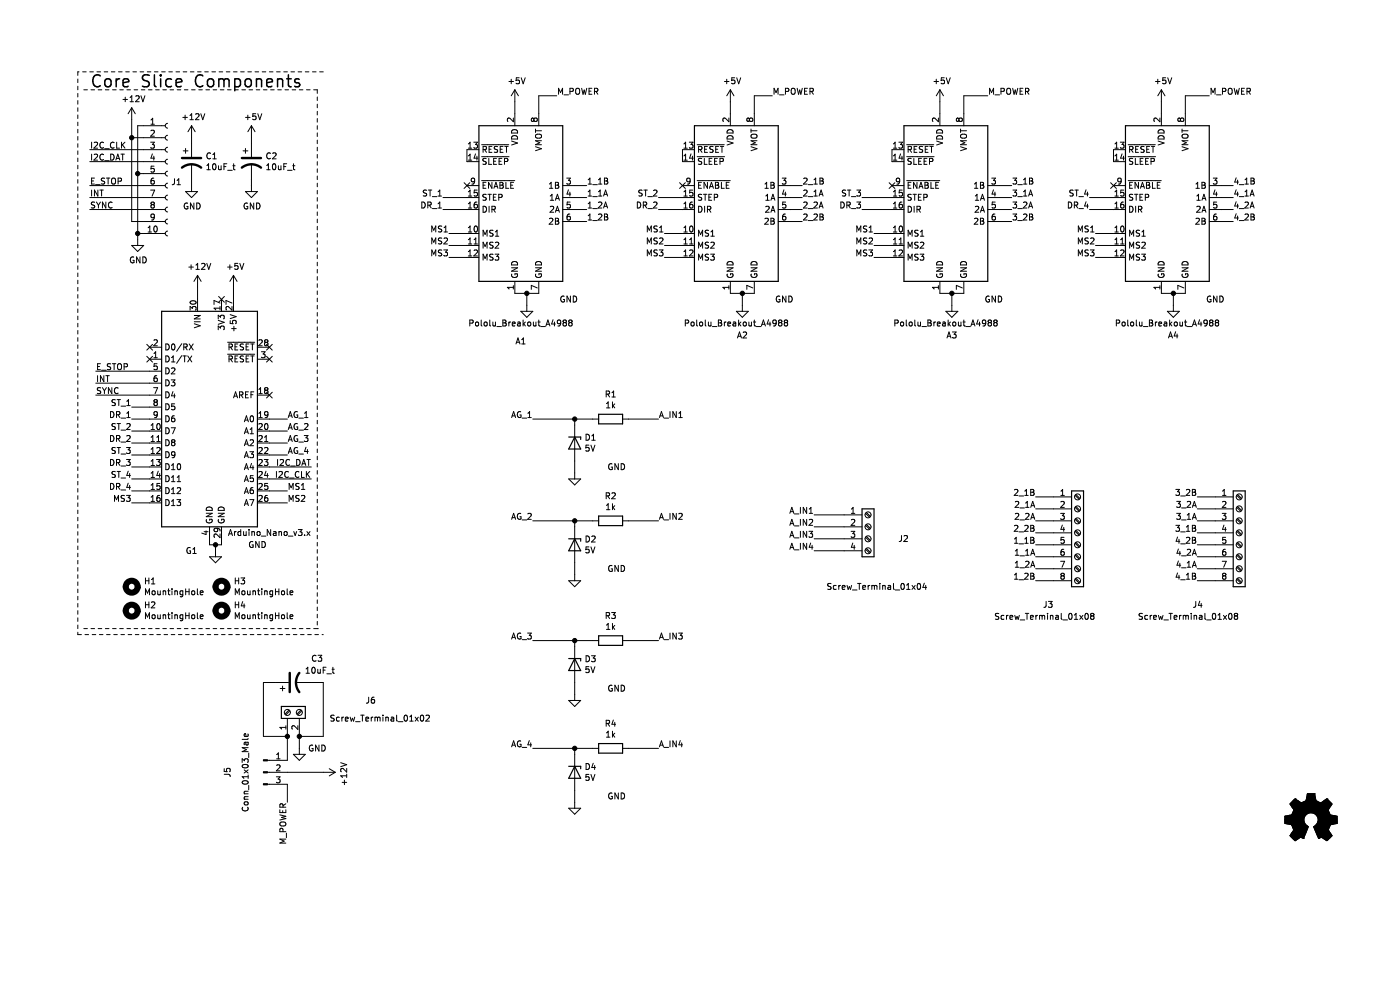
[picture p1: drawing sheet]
EESchema Schematic File Version 4
EELAYER 30 0
EELAYER END
$Descr A4 11693 8268
encoding utf-8
Sheet 1 1
Title ""
Date ""
Rev ""
Comp ""
Comment1 ""
Comment2 ""
Comment3 ""
Comment4 ""
$EndDescr
Wire Wire Line
	1750 4500 1750 4550
Wire Wire Line
	1750 4550 1800 4550
Wire Wire Line
	1850 4550 1850 4500
Wire Wire Line
	1800 4550 1800 4600
Connection ~ 1800 4550
Wire Wire Line
	1800 4550 1850 4550
$Comp
L power:+5V #PWR07
U 1 1
P 1950 2400
F 0 "#PWR07" H 1950 2250 50  0001 C CNN
F 1 "+5V" H 1965 2573 50  0000 C CNN
F 2 "" H 1950 2400 50  0001 C CNN
F 3 "" H 1950 2400 50  0001 C CNN
	1    1950 2400
	1    0    0    -1  
$EndComp
Wire Wire Line
	1950 2400 1950 2500
$Comp
L power:+12V #PWR05
U 1 1
P 1650 2400
F 0 "#PWR05" H 1650 2250 50  0001 C CNN
F 1 "+12V" H 1665 2573 50  0000 C CNN
F 2 "" H 1650 2400 50  0001 C CNN
F 3 "" H 1650 2400 50  0001 C CNN
	1    1650 2400
	1    0    0    -1  
$EndComp
NoConn ~ 1250 2900
NoConn ~ 1250 3000
Text Label 800  3200 0    50   ~ 0
INT
Text Label 2600 4000 2    50   ~ 0
I2C_CLK
Text Label 2600 3900 2    50   ~ 0
I2C_DAT
Wire Wire Line
	2600 3900 2250 3900
Wire Wire Line
	2250 4000 2600 4000
NoConn ~ 1850 2500
NoConn ~ 2250 2900
NoConn ~ 2250 3000
NoConn ~ 2250 3300
Text Label 800  3100 0    50   ~ 0
E_STOP
Wire Wire Line
	800  3200 1250 3200
Wire Wire Line
	1250 3100 800  3100
$Comp
L BREAD_Slice-rescue:10uF_t-OCI_UPL_2_Capacitors C1
U 1 1
P 1600 1350
F 0 "C1" H 1715 1396 50  0000 L CNN
F 1 "10uF_t" H 1715 1305 50  0000 L CNN
F 2 "OCI_UPL_FOOTPRINTS:C_2312" H 1600 1100 30  0001 C CNN
F 3 "https://www.digikey.com/short/qcd8n7" H 1600 1550 30  0001 C CNN
F 4 "T491C106K025AT" H 1600 1600 30  0001 C CNN "Part #"
F 5 "2.021" H 1600 1150 30  0001 C CNN "UPL #"
	1    1600 1350
	1    0    0    -1  
$EndComp
$Comp
L power:GND #PWR04
U 1 1
P 1600 1550
F 0 "#PWR04" H 1600 1300 50  0001 C CNN
F 1 "GND" H 1605 1377 50  0000 C CNN
F 2 "" H 1600 1550 50  0001 C CNN
F 3 "" H 1600 1550 50  0001 C CNN
	1    1600 1550
	1    0    0    -1  
$EndComp
Wire Wire Line
	1600 1200 1600 1150
Wire Wire Line
	1600 1550 1600 1500
$Comp
L Mechanical:MountingHole H1
U 1 1
P 1100 4900
F 0 "H1" H 1200 4946 50  0000 L CNN
F 1 "MountingHole" H 1200 4855 50  0000 L CNN
F 2 "MountingHole:MountingHole_3.2mm_M3_DIN965_Pad" H 1100 4900 50  0001 C CNN
F 3 "~" H 1100 4900 50  0001 C CNN
	1    1100 4900
	1    0    0    -1  
$EndComp
$Comp
L Mechanical:MountingHole H3
U 1 1
P 1850 4900
F 0 "H3" H 1950 4946 50  0000 L CNN
F 1 "MountingHole" H 1950 4855 50  0000 L CNN
F 2 "MountingHole:MountingHole_3.2mm_M3_DIN965_Pad" H 1850 4900 50  0001 C CNN
F 3 "~" H 1850 4900 50  0001 C CNN
	1    1850 4900
	1    0    0    -1  
$EndComp
$Comp
L Mechanical:MountingHole H2
U 1 1
P 1100 5100
F 0 "H2" H 1200 5146 50  0000 L CNN
F 1 "MountingHole" H 1200 5055 50  0000 L CNN
F 2 "MountingHole:MountingHole_3.2mm_M3_DIN965_Pad" H 1100 5100 50  0001 C CNN
F 3 "~" H 1100 5100 50  0001 C CNN
	1    1100 5100
	1    0    0    -1  
$EndComp
$Comp
L Mechanical:MountingHole H4
U 1 1
P 1850 5100
F 0 "H4" H 1950 5146 50  0000 L CNN
F 1 "MountingHole" H 1950 5055 50  0000 L CNN
F 2 "MountingHole:MountingHole_3.2mm_M3_DIN965_Pad" H 1850 5100 50  0001 C CNN
F 3 "~" H 1850 5100 50  0001 C CNN
	1    1850 5100
	1    0    0    -1  
$EndComp
$Comp
L Connector:Conn_01x10_Female J1
U 1 1
P 1400 1450
F 0 "J1" H 1428 1380 50  0000 L CNN
F 1 "Conn_01x10_Female" H 1428 1335 50  0001 L CNN
F 2 "Connector_PinSocket_2.54mm:PinSocket_1x10_P2.54mm_Horizontal" H 1400 1450 50  0001 C CNN
F 3 "~" H 1400 1450 50  0001 C CNN
	1    1400 1450
	1    0    0    -1  
$EndComp
$Comp
L power:+12V #PWR01
U 1 1
P 1100 1000
F 0 "#PWR01" H 1100 850 50  0001 C CNN
F 1 "+12V" H 1115 1173 50  0000 C CNN
F 2 "" H 1100 1000 50  0001 C CNN
F 3 "" H 1100 1000 50  0001 C CNN
	1    1100 1000
	1    0    0    -1  
$EndComp
$Comp
L power:GND #PWR02
U 1 1
P 1150 2000
F 0 "#PWR02" H 1150 1750 50  0001 C CNN
F 1 "GND" H 1155 1827 50  0000 C CNN
F 2 "" H 1150 2000 50  0001 C CNN
F 3 "" H 1150 2000 50  0001 C CNN
	1    1150 2000
	1    0    0    -1  
$EndComp
Wire Wire Line
	1150 2000 1150 1950
Wire Wire Line
	1150 1050 1200 1050
Wire Wire Line
	1200 1950 1150 1950
Connection ~ 1150 1950
Wire Wire Line
	1100 1000 1100 1150
Wire Wire Line
	1100 1150 1200 1150
Wire Wire Line
	1200 1850 1100 1850
Wire Wire Line
	1100 1850 1100 1150
Connection ~ 1100 1150
Wire Wire Line
	1200 1450 1150 1450
Connection ~ 1150 1450
Wire Wire Line
	1150 1450 1150 1050
Text Label 750  1250 0    50   ~ 0
I2C_CLK
Text Label 750  1350 0    50   ~ 0
I2C_DAT
Text Label 750  1550 0    50   ~ 0
E_STOP
Text Label 750  1650 0    50   ~ 0
INT
Text Label 750  1750 0    50   ~ 0
SYNC
Wire Wire Line
	1200 1250 750  1250
Wire Wire Line
	750  1350 1200 1350
Wire Wire Line
	1150 1950 1150 1450
Wire Wire Line
	1200 1550 750  1550
Wire Wire Line
	750  1650 1200 1650
Wire Wire Line
	750  1750 1200 1750
$Comp
L power:+12V #PWR03
U 1 1
P 1600 1150
F 0 "#PWR03" H 1600 1000 50  0001 C CNN
F 1 "+12V" H 1615 1323 50  0000 C CNN
F 2 "" H 1600 1150 50  0001 C CNN
F 3 "" H 1600 1150 50  0001 C CNN
	1    1600 1150
	1    0    0    -1  
$EndComp
Wire Wire Line
	1650 2400 1650 2500
$Comp
L BREAD_Slice-rescue:10uF_t-OCI_UPL_2_Capacitors C2
U 1 1
P 2100 1350
F 0 "C2" H 2215 1396 50  0000 L CNN
F 1 "10uF_t" H 2215 1305 50  0000 L CNN
F 2 "OCI_UPL_FOOTPRINTS:C_2312" H 2100 1100 30  0001 C CNN
F 3 "https://www.digikey.com/short/qcd8n7" H 2100 1550 30  0001 C CNN
F 4 "T491C106K025AT" H 2100 1600 30  0001 C CNN "Part #"
F 5 "2.021" H 2100 1150 30  0001 C CNN "UPL #"
	1    2100 1350
	1    0    0    -1  
$EndComp
$Comp
L power:GND #PWR09
U 1 1
P 2100 1550
F 0 "#PWR09" H 2100 1300 50  0001 C CNN
F 1 "GND" H 2105 1377 50  0000 C CNN
F 2 "" H 2100 1550 50  0001 C CNN
F 3 "" H 2100 1550 50  0001 C CNN
	1    2100 1550
	1    0    0    -1  
$EndComp
Wire Wire Line
	2100 1200 2100 1150
Wire Wire Line
	2100 1550 2100 1500
$Comp
L power:+5V #PWR08
U 1 1
P 2100 1150
F 0 "#PWR08" H 2100 1000 50  0001 C CNN
F 1 "+5V" H 2115 1323 50  0000 C CNN
F 2 "" H 2100 1150 50  0001 C CNN
F 3 "" H 2100 1150 50  0001 C CNN
	1    2100 1150
	1    0    0    -1  
$EndComp
Wire Notes Line
	700  5250 2650 5250
Wire Notes Line
	2650 750  700  750 
Wire Notes Line
	650  5300 2700 5300
Wire Notes Line
	2700 600  650  600 
Wire Notes Line
	650  600  650  5300
Text Notes 750  750  0    100  ~ 0
Core Slice Components
$Comp
L Graphic:Logo_Open_Hardware_Small Logo1
U 1 1
P 10950 6850
F 0 "Logo1" H 10950 7125 50  0001 C CNN
F 1 "Logo_Open_Hardware_Small" H 10950 6625 50  0001 C CNN
F 2 "Symbol:OSHW-Symbol_6.7x6mm_SilkScreen" H 10950 6850 50  0001 C CNN
F 3 "~" H 10950 6850 50  0001 C CNN
	1    10950 6850
	1    0    0    -1  
$EndComp
$Comp
L Driver_Motor:Pololu_Breakout_A4988 A2
U 1 1
P 6100 1650
F 0 "A2" H 6200 500 50  0000 C CNN
F 1 "Pololu_Breakout_A4988" H 6150 600 50  0000 C CNN
F 2 "Module:Pololu_Breakout-16_15.2x20.3mm" H 6375 900 50  0001 L CNN
F 3 "https://www.pololu.com/product/2980/pictures" H 6200 1350 50  0001 C CNN
	1    6100 1650
	1    0    0    -1  
$EndComp
$Comp
L Driver_Motor:Pololu_Breakout_A4988 A3
U 1 1
P 7850 1650
F 0 "A3" H 7950 500 50  0000 C CNN
F 1 "Pololu_Breakout_A4988" H 7900 600 50  0000 C CNN
F 2 "Module:Pololu_Breakout-16_15.2x20.3mm" H 8125 900 50  0001 L CNN
F 3 "https://www.pololu.com/product/2980/pictures" H 7950 1350 50  0001 C CNN
	1    7850 1650
	1    0    0    -1  
$EndComp
$Comp
L Driver_Motor:Pololu_Breakout_A4988 A4
U 1 1
P 9700 1650
F 0 "A4" H 9800 500 50  0000 C CNN
F 1 "Pololu_Breakout_A4988" H 9750 600 50  0000 C CNN
F 2 "Module:Pololu_Breakout-16_15.2x20.3mm" H 9975 900 50  0001 L CNN
F 3 "https://www.pololu.com/product/2980/pictures" H 9800 1350 50  0001 C CNN
	1    9700 1650
	1    0    0    -1  
$EndComp
Text Label 3700 1650 2    50   ~ 0
ST_1
Text Label 3700 1750 2    50   ~ 0
DR_1
Text Label 5500 1650 2    50   ~ 0
ST_2
Text Label 5500 1750 2    50   ~ 0
DR_2
Text Label 7200 1650 2    50   ~ 0
ST_3
Text Label 7200 1750 2    50   ~ 0
DR_3
Text Label 9100 1650 2    50   ~ 0
ST_4
Text Label 9100 1750 2    50   ~ 0
DR_4
Wire Wire Line
	3900 1650 3700 1650
Wire Wire Line
	3900 1750 3700 1750
Wire Wire Line
	5700 1650 5500 1650
Wire Wire Line
	5700 1750 5500 1750
Wire Wire Line
	7450 1650 7200 1650
Wire Wire Line
	7450 1750 7200 1750
Wire Wire Line
	9300 1650 9100 1650
Wire Wire Line
	9300 1750 9100 1750
Wire Wire Line
	3900 1350 3900 1250
Wire Wire Line
	5700 1350 5700 1250
Wire Wire Line
	7450 1350 7450 1250
Wire Wire Line
	9300 1350 9300 1250
$Comp
L power:GND #PWR0101
U 1 1
P 4400 2550
F 0 "#PWR0101" H 4400 2300 50  0001 C CNN
F 1 "GND" H 4750 2600 50  0000 C CNN
F 2 "" H 4400 2550 50  0001 C CNN
F 3 "" H 4400 2550 50  0001 C CNN
	1    4400 2550
	1    0    0    -1  
$EndComp
$Comp
L power:GND #PWR0102
U 1 1
P 6200 2550
F 0 "#PWR0102" H 6200 2300 50  0001 C CNN
F 1 "GND" H 6550 2600 50  0000 C CNN
F 2 "" H 6200 2550 50  0001 C CNN
F 3 "" H 6200 2550 50  0001 C CNN
	1    6200 2550
	1    0    0    -1  
$EndComp
$Comp
L power:GND #PWR0103
U 1 1
P 7950 2550
F 0 "#PWR0103" H 7950 2300 50  0001 C CNN
F 1 "GND" H 8300 2600 50  0000 C CNN
F 2 "" H 7950 2550 50  0001 C CNN
F 3 "" H 7950 2550 50  0001 C CNN
	1    7950 2550
	1    0    0    -1  
$EndComp
$Comp
L power:GND #PWR0104
U 1 1
P 9800 2550
F 0 "#PWR0104" H 9800 2300 50  0001 C CNN
F 1 "GND" H 10150 2600 50  0000 C CNN
F 2 "" H 9800 2550 50  0001 C CNN
F 3 "" H 9800 2550 50  0001 C CNN
	1    9800 2550
	1    0    0    -1  
$EndComp
Wire Wire Line
	4300 2450 4400 2450
Wire Wire Line
	4400 2450 4400 2550
Wire Wire Line
	4500 2450 4400 2450
Connection ~ 4400 2450
Wire Wire Line
	6100 2450 6200 2450
Wire Wire Line
	6200 2450 6200 2550
Wire Wire Line
	6300 2450 6200 2450
Connection ~ 6200 2450
Wire Wire Line
	7850 2450 7950 2450
Wire Wire Line
	7950 2450 7950 2550
Wire Wire Line
	8050 2450 7950 2450
Connection ~ 7950 2450
Wire Wire Line
	9700 2450 9800 2450
Wire Wire Line
	9800 2450 9800 2550
Wire Wire Line
	9900 2450 9800 2450
Connection ~ 9800 2450
$Comp
L power:+5V #PWR0105
U 1 1
P 4300 850
F 0 "#PWR0105" H 4300 700 50  0001 C CNN
F 1 "+5V" H 4315 1023 50  0000 C CNN
F 2 "" H 4300 850 50  0001 C CNN
F 3 "" H 4300 850 50  0001 C CNN
	1    4300 850 
	1    0    0    -1  
$EndComp
$Comp
L power:+5V #PWR0106
U 1 1
P 6100 850
F 0 "#PWR0106" H 6100 700 50  0001 C CNN
F 1 "+5V" H 6115 1023 50  0000 C CNN
F 2 "" H 6100 850 50  0001 C CNN
F 3 "" H 6100 850 50  0001 C CNN
	1    6100 850 
	1    0    0    -1  
$EndComp
$Comp
L power:+5V #PWR0107
U 1 1
P 7850 850
F 0 "#PWR0107" H 7850 700 50  0001 C CNN
F 1 "+5V" H 7865 1023 50  0000 C CNN
F 2 "" H 7850 850 50  0001 C CNN
F 3 "" H 7850 850 50  0001 C CNN
	1    7850 850 
	1    0    0    -1  
$EndComp
$Comp
L power:+5V #PWR0108
U 1 1
P 9700 850
F 0 "#PWR0108" H 9700 700 50  0001 C CNN
F 1 "+5V" H 9715 1023 50  0000 C CNN
F 2 "" H 9700 850 50  0001 C CNN
F 3 "" H 9700 850 50  0001 C CNN
	1    9700 850 
	1    0    0    -1  
$EndComp
Wire Wire Line
	4300 950  4300 850 
Wire Wire Line
	6100 950  6100 850 
Wire Wire Line
	7850 950  7850 850 
Wire Wire Line
	9700 950  9700 850 
$Comp
L MCU_Module:Arduino_Nano_v3.x G1
U 1 1
P 1750 3500
F 0 "G1" H 1600 2400 50  0000 C CNN
F 1 "Arduino_Nano_v3.x" H 2250 2550 50  0000 C CNN
F 2 "Module:Arduino_Nano" H 1750 3500 50  0001 C CIN
F 3 "http://www.mouser.com/pdfdocs/Gravitech_Arduino_Nano3_0.pdf" H 1750 3500 50  0001 C CNN
	1    1750 3500
	1    0    0    -1  
$EndComp
Text Label 2400 3500 0    50   ~ 0
AG_1
Text Label 2400 3600 0    50   ~ 0
AG_2
Text Label 2400 3700 0    50   ~ 0
AG_3
Text Label 2400 3800 0    50   ~ 0
AG_4
Wire Wire Line
	2250 3500 2400 3500
Wire Wire Line
	2250 3600 2400 3600
Wire Wire Line
	2250 3700 2400 3700
Wire Wire Line
	2250 3800 2400 3800
Text Label 1100 4000 2    50   ~ 0
ST_4
Text Label 1100 4100 2    50   ~ 0
DR_4
Text Label 1100 3900 2    50   ~ 0
DR_3
Text Label 1100 3800 2    50   ~ 0
ST_3
Text Label 1100 3700 2    50   ~ 0
DR_2
Text Label 1100 3600 2    50   ~ 0
ST_2
Text Label 1100 3500 2    50   ~ 0
DR_1
Text Label 1100 3400 2    50   ~ 0
ST_1
Wire Notes Line
	2650 750  2650 5250
Text Label 800  3300 0    50   ~ 0
SYNC
Wire Wire Line
	800  3300 1250 3300
$Comp
L Driver_Motor:Pololu_Breakout_A4988 A1
U 1 1
P 4300 1650
F 0 "A1" H 4350 450 50  0000 C CNN
F 1 "Pololu_Breakout_A4988" H 4350 600 50  0000 C CNN
F 2 "Module:Pololu_Breakout-16_15.2x20.3mm" H 4575 900 50  0001 L CNN
F 3 "https://www.pololu.com/product/2980/pictures" H 4400 1350 50  0001 C CNN
	1    4300 1650
	1    0    0    -1  
$EndComp
NoConn ~ 5700 1550
NoConn ~ 3900 1550
NoConn ~ 7450 1550
NoConn ~ 9300 1550
Wire Wire Line
	1250 3400 1100 3400
Wire Wire Line
	1250 3500 1100 3500
Wire Wire Line
	1250 3600 1100 3600
Wire Wire Line
	1250 3700 1100 3700
Wire Wire Line
	1250 3800 1100 3800
Wire Wire Line
	1250 3900 1100 3900
Wire Wire Line
	1250 4000 1100 4000
Wire Wire Line
	1250 4100 1100 4100
Text Label 2400 4100 0    50   ~ 0
MS1
Text Label 2400 4200 0    50   ~ 0
MS2
Text Label 1100 4200 2    50   ~ 0
MS3
Wire Wire Line
	2250 4100 2400 4100
Wire Wire Line
	2250 4200 2400 4200
Wire Wire Line
	1250 4200 1100 4200
Text Label 3750 1950 2    50   ~ 0
MS1
Text Label 3750 2050 2    50   ~ 0
MS2
Text Label 3750 2150 2    50   ~ 0
MS3
Wire Wire Line
	3750 1950 3900 1950
Wire Wire Line
	3750 2050 3900 2050
Wire Wire Line
	3750 2150 3900 2150
Text Label 5550 1950 2    50   ~ 0
MS1
Text Label 5550 2050 2    50   ~ 0
MS2
Text Label 5550 2150 2    50   ~ 0
MS3
Wire Wire Line
	5550 1950 5700 1950
Wire Wire Line
	5550 2050 5700 2050
Wire Wire Line
	5550 2150 5700 2150
Text Label 7300 1950 2    50   ~ 0
MS1
Text Label 7300 2050 2    50   ~ 0
MS2
Text Label 7300 2150 2    50   ~ 0
MS3
Wire Wire Line
	7300 1950 7450 1950
Wire Wire Line
	7300 2050 7450 2050
Wire Wire Line
	7300 2150 7450 2150
$Comp
L Connector:Screw_Terminal_01x08 J4
U 1 1
P 10350 4450
F 0 "J4" H 10050 3850 50  0000 R CNN
F 1 "Screw_Terminal_01x08" H 10350 3750 50  0000 R CNN
F 2 "TerminalBlock_TE-Connectivity:TerminalBlock_TE_282834-8_1x08_P2.54mm_Horizontal" H 10350 4450 50  0001 C CNN
F 3 "~" H 10350 4450 50  0001 C CNN
	1    10350 4450
	1    0    0    -1  
$EndComp
$Comp
L Connector:Screw_Terminal_01x08 J3
U 1 1
P 9000 4450
F 0 "J3" H 8800 3850 50  0000 R CNN
F 1 "Screw_Terminal_01x08" H 9150 3750 50  0000 R CNN
F 2 "TerminalBlock_TE-Connectivity:TerminalBlock_TE_282834-8_1x08_P2.54mm_Horizontal" H 9000 4450 50  0001 C CNN
F 3 "~" H 9000 4450 50  0001 C CNN
	1    9000 4450
	1    0    0    -1  
$EndComp
Text Label 4900 1550 0    50   ~ 0
1_1B
Text Label 4900 1650 0    50   ~ 0
1_1A
Text Label 4900 1750 0    50   ~ 0
1_2A
Text Label 4900 1850 0    50   ~ 0
1_2B
Text Label 6700 1550 0    50   ~ 0
2_1B
Text Label 6700 1650 0    50   ~ 0
2_1A
Text Label 6700 1750 0    50   ~ 0
2_2A
Text Label 6700 1850 0    50   ~ 0
2_2B
Text Label 8450 1550 0    50   ~ 0
3_1B
Text Label 8450 1650 0    50   ~ 0
3_1A
Text Label 8450 1750 0    50   ~ 0
3_2A
Text Label 8450 1850 0    50   ~ 0
3_2B
Text Label 10300 1550 0    50   ~ 0
4_1B
Text Label 10300 1650 0    50   ~ 0
4_1A
Text Label 10300 1750 0    50   ~ 0
4_2A
Text Label 10300 1850 0    50   ~ 0
4_2B
Text Label 8650 4550 2    50   ~ 0
1_1B
Text Label 8650 4650 2    50   ~ 0
1_1A
Text Label 8650 4750 2    50   ~ 0
1_2A
Text Label 8650 4850 2    50   ~ 0
1_2B
Text Label 8650 4150 2    50   ~ 0
2_1B
Text Label 8650 4250 2    50   ~ 0
2_1A
Text Label 8650 4350 2    50   ~ 0
2_2A
Text Label 8650 4450 2    50   ~ 0
2_2B
Text Label 10000 4450 2    50   ~ 0
3_1B
Text Label 10000 4350 2    50   ~ 0
3_1A
Text Label 10000 4250 2    50   ~ 0
3_2A
Text Label 10000 4150 2    50   ~ 0
3_2B
Text Label 10000 4850 2    50   ~ 0
4_1B
Text Label 10000 4750 2    50   ~ 0
4_1A
Text Label 10000 4650 2    50   ~ 0
4_2A
Text Label 10000 4550 2    50   ~ 0
4_2B
Wire Wire Line
	10000 4450 10150 4450
Wire Wire Line
	10000 4350 10150 4350
Wire Wire Line
	10000 4250 10150 4250
Wire Wire Line
	10000 4150 10150 4150
Wire Wire Line
	10000 4850 10150 4850
Wire Wire Line
	10000 4750 10150 4750
Wire Wire Line
	10000 4650 10150 4650
Wire Wire Line
	10000 4550 10150 4550
$Comp
L Connector:Screw_Terminal_01x04 J2
U 1 1
P 7250 4400
F 0 "J2" H 7500 4300 50  0000 L CNN
F 1 "Screw_Terminal_01x04" H 6900 3900 50  0000 L CNN
F 2 "TerminalBlock_TE-Connectivity:TerminalBlock_TE_282834-4_1x04_P2.54mm_Horizontal" H 7250 4400 50  0001 C CNN
F 3 "~" H 7250 4400 50  0001 C CNN
	1    7250 4400
	1    0    0    -1  
$EndComp
$Comp
L Device:R R1
U 1 1
P 5100 3500
F 0 "R1" V 4893 3500 50  0000 C CNN
F 1 "1k" V 4984 3500 50  0000 C CNN
F 2 "Resistor_SMD:R_1206_3216Metric_Pad1.30x1.75mm_HandSolder" V 5030 3500 50  0001 C CNN
F 3 "~" H 5100 3500 50  0001 C CNN
	1    5100 3500
	0    1    1    0   
$EndComp
$Comp
L Device:D_Zener D1
U 1 1
P 4800 3700
F 0 "D1" V 4754 3780 50  0000 L CNN
F 1 "5V" V 4845 3780 50  0000 L CNN
F 2 "Diode_SMD:D_1206_3216Metric_Pad1.42x1.75mm_HandSolder" H 4800 3700 50  0001 C CNN
F 3 "~" H 4800 3700 50  0001 C CNN
	1    4800 3700
	0    1    1    0   
$EndComp
$Comp
L power:GND #PWR0113
U 1 1
P 4800 3950
F 0 "#PWR0113" H 4800 3700 50  0001 C CNN
F 1 "GND" H 5150 4000 50  0000 C CNN
F 2 "" H 4800 3950 50  0001 C CNN
F 3 "" H 4800 3950 50  0001 C CNN
	1    4800 3950
	1    0    0    -1  
$EndComp
Wire Wire Line
	4800 3500 4950 3500
Text Label 5500 3500 0    50   ~ 0
A_IN1
Wire Wire Line
	5500 3500 5250 3500
Text Label 4450 3500 2    50   ~ 0
AG_1
Wire Wire Line
	4450 3500 4800 3500
Connection ~ 4800 3500
Wire Wire Line
	4800 3550 4800 3500
Wire Wire Line
	4800 3950 4800 3850
$Comp
L Device:R R2
U 1 1
P 5100 4350
F 0 "R2" V 4893 4350 50  0000 C CNN
F 1 "1k" V 4984 4350 50  0000 C CNN
F 2 "Resistor_SMD:R_1206_3216Metric_Pad1.30x1.75mm_HandSolder" V 5030 4350 50  0001 C CNN
F 3 "~" H 5100 4350 50  0001 C CNN
	1    5100 4350
	0    1    1    0   
$EndComp
$Comp
L Device:D_Zener D2
U 1 1
P 4800 4550
F 0 "D2" V 4754 4630 50  0000 L CNN
F 1 "5V" V 4845 4630 50  0000 L CNN
F 2 "Diode_SMD:D_1206_3216Metric_Pad1.42x1.75mm_HandSolder" H 4800 4550 50  0001 C CNN
F 3 "~" H 4800 4550 50  0001 C CNN
	1    4800 4550
	0    1    1    0   
$EndComp
$Comp
L power:GND #PWR0114
U 1 1
P 4800 4800
F 0 "#PWR0114" H 4800 4550 50  0001 C CNN
F 1 "GND" H 5150 4850 50  0000 C CNN
F 2 "" H 4800 4800 50  0001 C CNN
F 3 "" H 4800 4800 50  0001 C CNN
	1    4800 4800
	1    0    0    -1  
$EndComp
Wire Wire Line
	4800 4350 4950 4350
Text Label 5500 4350 0    50   ~ 0
A_IN2
Wire Wire Line
	5500 4350 5250 4350
Text Label 4450 4350 2    50   ~ 0
AG_2
Wire Wire Line
	4450 4350 4800 4350
Connection ~ 4800 4350
Wire Wire Line
	4800 4400 4800 4350
Wire Wire Line
	4800 4800 4800 4700
$Comp
L Device:R R3
U 1 1
P 5100 5350
F 0 "R3" V 4893 5350 50  0000 C CNN
F 1 "1k" V 4984 5350 50  0000 C CNN
F 2 "Resistor_SMD:R_1206_3216Metric_Pad1.30x1.75mm_HandSolder" V 5030 5350 50  0001 C CNN
F 3 "~" H 5100 5350 50  0001 C CNN
	1    5100 5350
	0    1    1    0   
$EndComp
$Comp
L Device:D_Zener D3
U 1 1
P 4800 5550
F 0 "D3" V 4754 5630 50  0000 L CNN
F 1 "5V" V 4845 5630 50  0000 L CNN
F 2 "Diode_SMD:D_1206_3216Metric_Pad1.42x1.75mm_HandSolder" H 4800 5550 50  0001 C CNN
F 3 "~" H 4800 5550 50  0001 C CNN
	1    4800 5550
	0    1    1    0   
$EndComp
$Comp
L power:GND #PWR0115
U 1 1
P 4800 5800
F 0 "#PWR0115" H 4800 5550 50  0001 C CNN
F 1 "GND" H 5150 5850 50  0000 C CNN
F 2 "" H 4800 5800 50  0001 C CNN
F 3 "" H 4800 5800 50  0001 C CNN
	1    4800 5800
	1    0    0    -1  
$EndComp
Wire Wire Line
	4800 5350 4950 5350
Text Label 5500 5350 0    50   ~ 0
A_IN3
Wire Wire Line
	5500 5350 5250 5350
Text Label 4450 5350 2    50   ~ 0
AG_3
Wire Wire Line
	4450 5350 4800 5350
Connection ~ 4800 5350
Wire Wire Line
	4800 5400 4800 5350
Wire Wire Line
	4800 5800 4800 5700
$Comp
L Device:R R4
U 1 1
P 5100 6250
F 0 "R4" V 4893 6250 50  0000 C CNN
F 1 "1k" V 4984 6250 50  0000 C CNN
F 2 "Resistor_SMD:R_1206_3216Metric_Pad1.30x1.75mm_HandSolder" V 5030 6250 50  0001 C CNN
F 3 "~" H 5100 6250 50  0001 C CNN
	1    5100 6250
	0    1    1    0   
$EndComp
$Comp
L Device:D_Zener D4
U 1 1
P 4800 6450
F 0 "D4" V 4754 6530 50  0000 L CNN
F 1 "5V" V 4845 6530 50  0000 L CNN
F 2 "Diode_SMD:D_1206_3216Metric_Pad1.42x1.75mm_HandSolder" H 4800 6450 50  0001 C CNN
F 3 "~" H 4800 6450 50  0001 C CNN
	1    4800 6450
	0    1    1    0   
$EndComp
$Comp
L power:GND #PWR0116
U 1 1
P 4800 6700
F 0 "#PWR0116" H 4800 6450 50  0001 C CNN
F 1 "GND" H 5150 6750 50  0000 C CNN
F 2 "" H 4800 6700 50  0001 C CNN
F 3 "" H 4800 6700 50  0001 C CNN
	1    4800 6700
	1    0    0    -1  
$EndComp
Wire Wire Line
	4800 6250 4950 6250
Text Label 5500 6250 0    50   ~ 0
A_IN4
Wire Wire Line
	5500 6250 5250 6250
Text Label 4450 6250 2    50   ~ 0
AG_4
Wire Wire Line
	4450 6250 4800 6250
Connection ~ 4800 6250
Wire Wire Line
	4800 6300 4800 6250
Wire Wire Line
	4800 6700 4800 6600
Text Label 6800 4300 2    50   ~ 0
A_IN1
Text Label 6800 4400 2    50   ~ 0
A_IN2
Text Label 6800 4500 2    50   ~ 0
A_IN3
Text Label 6800 4600 2    50   ~ 0
A_IN4
Wire Wire Line
	6800 4300 7050 4300
Wire Wire Line
	6800 4400 7050 4400
Wire Wire Line
	6800 4500 7050 4500
Wire Wire Line
	6800 4600 7050 4600
$Comp
L power:GND #PWR06
U 1 1
P 1800 4600
F 0 "#PWR06" H 1800 4350 50  0001 C CNN
F 1 "GND" H 2150 4650 50  0000 C CNN
F 2 "" H 1800 4600 50  0001 C CNN
F 3 "" H 1800 4600 50  0001 C CNN
	1    1800 4600
	1    0    0    -1  
$EndComp
Text Label 9150 1950 2    50   ~ 0
MS1
Text Label 9150 2050 2    50   ~ 0
MS2
Text Label 9150 2150 2    50   ~ 0
MS3
Wire Wire Line
	9150 1950 9300 1950
Wire Wire Line
	9150 2050 9300 2050
Wire Wire Line
	9150 2150 9300 2150
Wire Wire Line
	10300 1550 10200 1550
Wire Wire Line
	10300 1650 10200 1650
Wire Wire Line
	10300 1750 10200 1750
Wire Wire Line
	10300 1850 10200 1850
Wire Wire Line
	8450 1550 8350 1550
Wire Wire Line
	8450 1650 8350 1650
Wire Wire Line
	8450 1750 8350 1750
Wire Wire Line
	8450 1850 8350 1850
Wire Wire Line
	6700 1550 6600 1550
Wire Wire Line
	6700 1650 6600 1650
Wire Wire Line
	6700 1750 6600 1750
Wire Wire Line
	6700 1850 6600 1850
Wire Wire Line
	4900 1550 4800 1550
Wire Wire Line
	4900 1650 4800 1650
Wire Wire Line
	4900 1750 4800 1750
Wire Wire Line
	4900 1850 4800 1850
$Comp
L BREAD_Slice-rescue:10uF_t-OCI_UPL_2_Capacitors C3
U 1 1
P 2450 5700
F 0 "C3" V 2650 5450 50  0000 L CNN
F 1 "10uF_t" V 2550 5350 50  0000 L CNN
F 2 "OCI_UPL_FOOTPRINTS:C_2312" H 2450 5450 30  0001 C CNN
F 3 "https://www.digikey.com/short/qcd8n7" H 2450 5900 30  0001 C CNN
F 4 "T491C106K025AT" H 2450 5950 30  0001 C CNN "Part #"
F 5 "2.021" H 2450 5500 30  0001 C CNN "UPL #"
	1    2450 5700
	0    -1   -1   0   
$EndComp
$Comp
L Connector:Screw_Terminal_01x02 J6
U 1 1
P 2400 5950
F 0 "J6" V 2500 5300 50  0000 R CNN
F 1 "Screw_Terminal_01x02" V 2350 5600 50  0000 R CNN
F 2 "TerminalBlock_TE-Connectivity:TerminalBlock_TE_282834-2_1x02_P2.54mm_Horizontal" H 2400 5950 50  0001 C CNN
F 3 "~" H 2400 5950 50  0001 C CNN
	1    2400 5950
	0    -1   -1   0   
$EndComp
$Comp
L power:GND #PWR0109
U 1 1
P 2500 6250
F 0 "#PWR0109" H 2500 6000 50  0001 C CNN
F 1 "GND" H 2650 6250 50  0000 C CNN
F 2 "" H 2500 6250 50  0001 C CNN
F 3 "" H 2500 6250 50  0001 C CNN
	1    2500 6250
	1    0    0    -1  
$EndComp
$Comp
L Connector:Conn_01x03_Male J5
U 1 1
P 2200 6450
F 0 "J5" V 1900 6450 50  0000 C CNN
F 1 "Conn_01x03_Male" V 2050 6450 50  0000 C CNN
F 2 "Connector_PinSocket_2.54mm:PinSocket_1x03_P2.54mm_Vertical" H 2200 6450 50  0001 C CNN
F 3 "~" H 2200 6450 50  0001 C CNN
	1    2200 6450
	1    0    0    -1  
$EndComp
Wire Wire Line
	2500 6150 2500 6250
Wire Wire Line
	2400 6150 2400 6350
$Comp
L power:+12V #PWR0110
U 1 1
P 2700 6450
F 0 "#PWR0110" H 2700 6300 50  0001 C CNN
F 1 "+12V" H 2715 6623 50  0000 C CNN
F 2 "" H 2700 6450 50  0001 C CNN
F 3 "" H 2700 6450 50  0001 C CNN
	1    2700 6450
	0    1    1    0   
$EndComp
Wire Wire Line
	2400 6450 2700 6450
Text Label 2400 6700 3    50   ~ 0
M_POWER
Wire Wire Line
	2400 6550 2400 6700
Wire Wire Line
	2300 5700 2200 5700
Wire Wire Line
	2200 5700 2200 6150
Wire Wire Line
	2200 6150 2400 6150
Connection ~ 2400 6150
Wire Wire Line
	2600 5700 2700 5700
Wire Wire Line
	2700 5700 2700 6150
Wire Wire Line
	2700 6150 2500 6150
Connection ~ 2500 6150
Text Label 4650 800  0    50   ~ 0
M_POWER
Text Label 6450 800  0    50   ~ 0
M_POWER
Text Label 8250 800  0    50   ~ 0
M_POWER
Text Label 10100 800  0    50   ~ 0
M_POWER
Wire Wire Line
	10100 800  9900 800 
Wire Wire Line
	9900 800  9900 950 
Wire Wire Line
	8250 800  8050 800 
Wire Wire Line
	8050 800  8050 950 
Wire Wire Line
	6450 800  6300 800 
Wire Wire Line
	6300 800  6300 950 
Wire Wire Line
	4650 800  4500 800 
Wire Wire Line
	4500 800  4500 950 
Wire Wire Line
	8800 4150 8650 4150
Wire Wire Line
	8800 4250 8650 4250
Wire Wire Line
	8800 4350 8650 4350
Wire Wire Line
	8800 4450 8650 4450
Wire Wire Line
	8800 4550 8650 4550
Wire Wire Line
	8800 4650 8650 4650
Wire Wire Line
	8800 4750 8650 4750
Wire Wire Line
	8800 4850 8650 4850
$EndSCHEMATC
